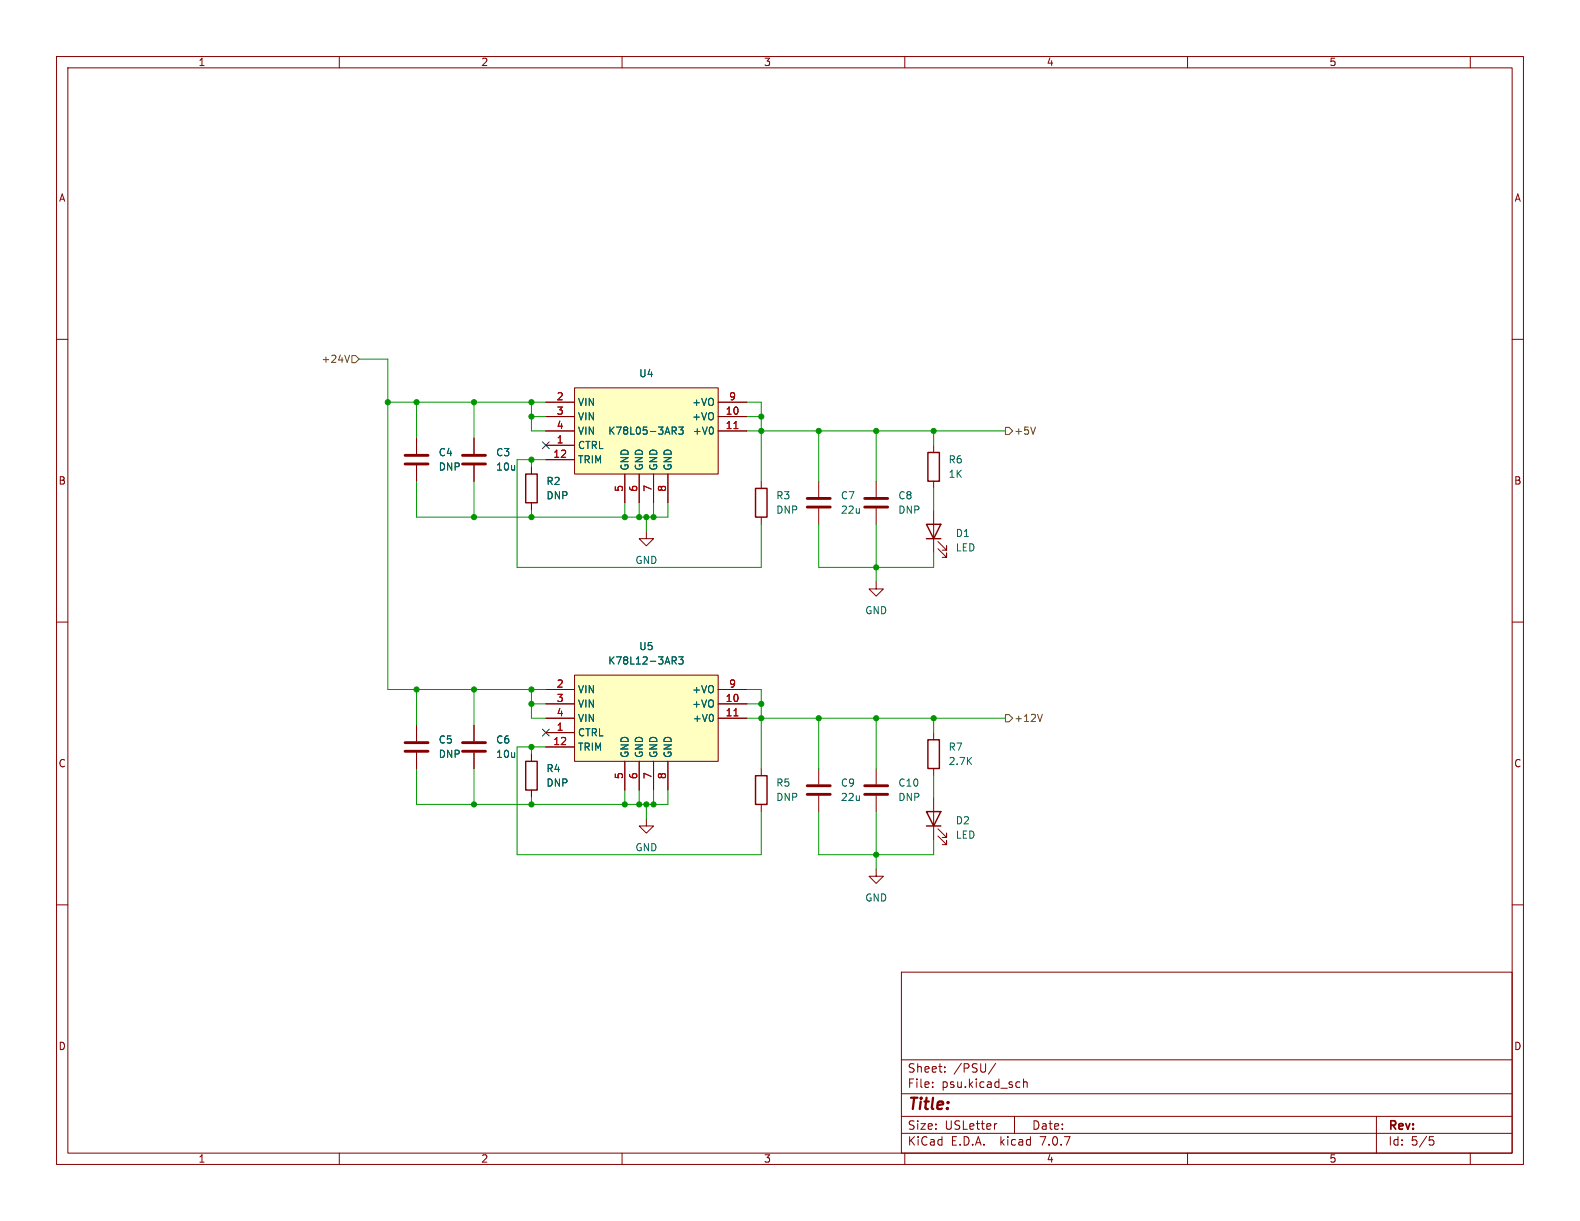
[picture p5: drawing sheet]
<svg xmlns="http://www.w3.org/2000/svg" width="279mm" height="216mm" viewBox="0 0 279 216" stroke-linecap="round" stroke-linejoin="round" font-family="sans-serif">
<g fill="none" stroke="#840000" stroke-width=".18">
<path d="M10 10h259.4v195.9h-259.4zM12 12h255.4v191.9h-255.4zM60 10v2M110 10v2M160 10v2M210 10v2M260 10v2M10 60h2M267.4 60h2M73.7 77.5v2.8M83.8 77.5v2.8M96.5 78.7h5.1"/>
<path d="M96.5 73.7h5.1M96.5 76.2h5.1M96.5 71.1h5.1M101.6 68.6h25.4v15.2h-25.4zM127 73.7h5.1M127 76.2h5.1M127 71.1h5.1M165.1 78.7v1.3M73.7 82.3v2.8M83.8 82.3v2.8M94 82.6v1.2M94 88.9v1.3"/>
<path d="M96.5 81.3h5.1M110.5 83.8v5.1M113 83.8v5.1M114.3 94v1.3h1.3l-1.3 1.2-1.3-1.2h1.3M115.6 83.8v5.1M118.1 83.8v5.1M134.6 85.1v1.3M134.6 91.4v1.3M144.8 85.1v2.8M144.8 89.9v2.8M154.9 85.1v2.8M154.9 89.9v2.8"/>
<path d="M165.1 85.1v1.3M165.1 90.2v7.6M165.9 97l1.5 1.6v-.8v.8h-.8M165.9 95.8l1.5 1.5v-.8v.8h-.8M10 110h2M101.6 119.4h25.4v15.2h-25.4zM154.9 102.9v1.2h1.3l-1.3 1.3-1.2-1.3h1.2M267.4 110h2M73.7 128.3v2.8M73.7 133.1v2.8M83.8 128.3v2.8M83.8 133.1v2.8"/>
<path d="M94 133.4v1.2M94 139.7v1.3M96.5 129.5h5.1M96.5 124.5h5.1M96.5 127h5.1M96.5 132.1h5.1M96.5 121.9h5.1M110.5 134.6v5.1M113 134.6v5.1M115.6 134.6v5.1M118.1 134.6v5.1M127 124.5h5.1"/>
<path d="M127 127h5.1M127 121.9h5.1M134.6 135.9v1.3M144.8 135.9v2.8M154.9 135.9v2.8M165.1 129.5v1.3M165.1 135.9v1.3M10 160h2M114.3 144.8v1.3h1.3l-1.3 1.2-1.3-1.2h1.3M134.6 142.2v1.3M144.8 140.7v2.8M154.9 153.7v1.2h1.3l-1.3 1.3-1.2-1.3h1.2"/>
<path d="M154.9 140.7v2.8M165.1 141v7.6M165.9 147.8l1.5 1.6v-.8v.8h-.8M165.9 146.6l1.5 1.5v-.8v.8h-.8M267.4 160h2M159.4 171.9h108v32h-108zM159.4 197.4h108M159.4 193.4h108M159.4 187.4h108M164.9 192.1v.2M164.9 191.4v.1M167.1 189.4v.2"/>
<path d="M167.1 188.7v.1M176.1 188l-1.3 1.9M176.3 198.7l-.3 .1M179.4 197.4v3M180.2 191.3l.2 .1M180.4 192.2l-.2 .1M181 190.8v1.5M181 191.4l.2-.1 .4 .1v.9M243.4 197.4v6.5M60 203.9v2M110 203.9v2M159.4 200.4h108"/>
<path d="M160 203.9v2M210 203.9v2M252.8 201h.7M252.9 201.6h.4l.3 .2-.2 .6-.5 .1M260 203.9v2"/>
</g>
<g fill="#ffffc2" stroke="#ffffc2" stroke-width=".18">
<path d="M101.6 68.6h25.4v15.2h-25.4z"/>
<path d="M101.6 119.4h25.4v15.2h-25.4z"/>
</g>
<path d="M129.8 75.8h.7M129.8 126.6h.7" fill="none" stroke="#a90000" stroke-width=".18"/>
<path d="M118.9 75.5h.4l.3 .3-.1 .3-.6 .1M119.2 76.2l.4 .6M120 75.5h.8l-.4 .5 .3 .1v.6l-.1 .1-.6-.1M118.9 116.1h.4l.3 .3-.1 .4h-.6M119.2 116.8l.4 .6M120 116.1h.8l-.4 .5 .3 .2v.5l-.1 .1-.6-.1" fill="none" stroke="#006464" stroke-width=".18"/>
<path d="M93 83.8h2v5.1h-2zM133.6 86.4h2v5h-2zM163.8 92.7h2.6l-1.3 2.6zM163.8 95.3h2.6M164.1 80h2v5.1h-2zM93 134.6h2v5.1h-2zM133.6 137.2h2v5h-2zM164.1 130.8h2v5.1h-2zM163.8 143.5h2.6l-1.3 2.6zM163.8 146.1h2.6" fill="none" stroke="#840000" stroke-width=".25"/>
<g fill="none" stroke="#840000" stroke-width=".51">
<path d="M71.6 82h4.1M71.6 80.5h4.1M81.8 82h4.1M81.8 80.5h4.1M142.7 89.7h4.1M142.7 88.1h4.1M152.9 89.7h4.1M152.9 88.1h4.1M71.6 132.8h4.1M71.6 131.3h4.1M81.8 132.8h4.1M81.8 131.3h4.1"/>
<path d="M142.7 138.9h4.1M152.9 138.9h4.1M142.7 140.5h4.1M152.9 140.5h4.1"/>
</g>
<path d="M61.8 62.8l-.4 1.3M62.2 62.9h.7l.6 .6-.6 .6h-.7zM177.8 75.6h.6l.7 .6-.7 .6h-.6zM183.1 75.5l-.4 1.3M177.8 126.4h.6l.7 .6-.7 .6h-.6zM184.3 126.3l-.4 1.3" fill="none" stroke="#725600" stroke-width=".18"/>
<g fill="none" stroke="#009600" stroke-width=".18">
<path d="M63.5 63.5h5.1v58.4h27.9M68.6 71.1h27.9M73.7 71.1v6.4M83.8 71.1v6.4M94 73.7h2.5M94 71.1v5.1h2.5M132.1 73.7h2.5M132.1 76.2h45.7M132.1 71.1h2.5v14M144.8 76.2v8.9M154.9 76.2v8.9M165.1 76.2v2.5"/>
<path d="M73.7 85.1v6.3h44.4v-2.5M83.8 85.1v6.3M94 81.3v1.3M94 90.2v1.2M96.5 81.3h-5.1v19h43.2v-7.6M110.5 88.9v2.5M113 88.9v2.5M114.3 91.4v2.6M115.6 88.9v2.5M144.8 92.7v7.6h20.3v-2.5M154.9 92.7v10.2M165.1 86.4v3.8"/>
<path d="M73.7 121.9v6.4M73.7 135.9v6.3h44.4v-2.5M83.8 121.9v6.4M83.8 135.9v6.3M94 121.9v5.1h2.5M94 132.1v1.3M94 124.5h2.5M96.5 132.1h-5.1v19h43.2v-7.6M110.5 139.7v2.5M113 139.7v2.5M115.6 139.7v2.5M132.1 121.9h2.5v14"/>
<path d="M132.1 127h45.7M132.1 124.5h2.5M144.8 127v8.9M154.9 127v8.9M165.1 127v2.5M165.1 137.2v3.8M94 141v1.2M114.3 142.2v2.6M144.8 143.5v7.6h20.3v-2.5M154.9 143.5v10.2"/>
</g>
<path d="M95.9 78.1l1.2 1.2M97.1 78.1l-1.2 1.2M95.9 128.9l1.2 1.2M97.1 128.9l-1.2 1.2" fill="none" stroke="#000084" stroke-width=".18"/>
<g fill="#009600" stroke="#009600" stroke-width=".18">
<circle cx="68.6" cy="71.1" r=".46"/>
<circle cx="94" cy="73.7" r=".46"/>
<circle cx="83.8" cy="71.1" r=".46"/>
<circle cx="83.8" cy="91.4" r=".46"/>
<circle cx="73.7" cy="71.1" r=".46"/>
<circle cx="94" cy="91.4" r=".46"/>
<circle cx="94" cy="81.3" r=".46"/>
<circle cx="114.3" cy="91.4" r=".46"/>
<circle cx="115.6" cy="91.4" r=".46"/>
<circle cx="113" cy="91.4" r=".46"/>
<circle cx="110.5" cy="91.4" r=".46"/>
<circle cx="94" cy="71.1" r=".46"/>
<circle cx="94" cy="132.1" r=".46"/>
<circle cx="94" cy="142.2" r=".46"/>
<circle cx="83.8" cy="142.2" r=".46"/>
<circle cx="94" cy="121.9" r=".46"/>
<circle cx="94" cy="124.5" r=".46"/>
<circle cx="73.7" cy="121.9" r=".46"/>
<circle cx="83.8" cy="121.9" r=".46"/>
<circle cx="113" cy="142.2" r=".46"/>
<circle cx="110.5" cy="142.2" r=".46"/>
<circle cx="115.6" cy="142.2" r=".46"/>
<circle cx="114.3" cy="142.2" r=".46"/>
<circle cx="134.6" cy="127" r=".46"/>
<circle cx="134.6" cy="124.5" r=".46"/>
<circle cx="134.6" cy="76.2" r=".46"/>
<circle cx="134.6" cy="73.7" r=".46"/>
<circle cx="154.9" cy="100.3" r=".46"/>
<circle cx="144.8" cy="76.2" r=".46"/>
<circle cx="154.9" cy="76.2" r=".46"/>
<circle cx="165.1" cy="76.2" r=".46"/>
<circle cx="144.8" cy="127" r=".46"/>
<circle cx="154.9" cy="127" r=".46"/>
<circle cx="154.9" cy="151.1" r=".46"/>
<circle cx="165.1" cy="127" r=".46"/>
</g>
<text font-size="2.8" fill="#840000" x="160.4" y="196.8">Title:</text>
<g font-size="2.1" fill="#840000">
<text x="160.4" y="189.9">Sheet:</text>
<text x="168.6" y="189.9">/PSU/</text>
<text x="160.4" y="192.6">File:</text>
<text x="166.5" y="192.6">psu.kicad_sch</text>
<text x="160.4" y="202.8">KiCad</text>
<text x="160.4" y="200">Size:</text>
<text x="167.1" y="200">USLetter</text>
<text x="168.1" y="202.8">E.D.A.</text>
<text x="177" y="202.8">kicad</text>
<text x="182.4" y="200">Date:</text>
<text x="184.2" y="202.8">7.0.7</text>
<text x="245.4" y="200.2">Rev:</text>
<text x="245.4" y="202.8">Id:</text>
<text x="249.5" y="202.8">5/5</text>
</g>
<g font-size="1.8" fill="#840000">
<text x="35" y="11.9">1</text>
<text x="85" y="11.9">2</text>
<text x="135" y="11.9">3</text>
<text x="185" y="11.9">4</text>
<text x="235" y="11.9">5</text>
<text x="10.3" y="35.9">A</text>
<text x="267.7" y="35.9">A</text>
<text x="10.3" y="85.9">B</text>
<text x="267.7" y="85.9">B</text>
<text x="10.3" y="135.9">C</text>
<text x="267.7" y="135.9">C</text>
<text x="10.3" y="185.9">D</text>
<text x="267.7" y="185.9">D</text>
<text x="35" y="205.8">1</text>
<text x="85" y="205.8">2</text>
<text x="135" y="205.8">3</text>
<text x="185" y="205.8">4</text>
<text x="235" y="205.8">5</text>
</g>
<g font-size="1.8" fill="#725600">
<text x="56.8" y="64.4">+24V</text>
<text x="179.3" y="77.1">+5V</text>
<text x="179.3" y="127.9">+12V</text>
</g>
<g font-size="1.8" fill="#a90000">
<text x="98.4" y="70.9">2</text>
<text x="128.8" y="70.9">9</text>
<text x="98.4" y="73.4">3</text>
<text x="98.4" y="75.9">4</text>
<text x="128.2" y="73.4">10</text>
<text x="128.2" y="75.9">11</text>
<text x="97.7" y="81">12</text>
<text x="98.4" y="78.5">1</text>
<text x="110.2" y="87.1" transform="rotate(-90 110.2 87.1)">5</text>
<text x="112.8" y="87.1" transform="rotate(-90 112.8 87.1)">6</text>
<text x="115.3" y="87.1" transform="rotate(-90 115.3 87.1)">7</text>
<text x="117.9" y="87.1" transform="rotate(-90 117.9 87.1)">8</text>
<text x="98.4" y="121.7">2</text>
<text x="98.4" y="124.2">3</text>
<text x="128.2" y="124.2">10</text>
<text x="128.8" y="121.7">9</text>
<text x="97.7" y="131.8">12</text>
<text x="98.4" y="129.3">1</text>
<text x="98.4" y="126.7">4</text>
<text x="128.2" y="126.7">11</text>
<text x="110.2" y="137.9" transform="rotate(-90 110.2 137.9)">5</text>
<text x="112.8" y="137.9" transform="rotate(-90 112.8 137.9)">6</text>
<text x="115.3" y="137.9" transform="rotate(-90 115.3 137.9)">7</text>
<text x="117.9" y="137.9" transform="rotate(-90 117.9 137.9)">8</text>
</g>
<g font-size="1.8" fill="#006464">
<text x="102.1" y="72">VIN</text>
<text x="112.9" y="66.9">U4</text>
<text x="122.3" y="72">+VO</text>
<text x="102.1" y="74.5">VIN</text>
<text x="102.1" y="77.1">VIN</text>
<text x="107.5" y="77.1">K78L05-3AR3</text>
<text x="122.3" y="74.5">+VO</text>
<text x="122.4" y="77.1">+V0</text>
<text x="77.5" y="80.9">C4</text>
<text x="77.5" y="83.4">DNP</text>
<text x="87.6" y="80.9">C3</text>
<text x="87.6" y="83.4">10u</text>
<text x="102.1" y="79.6">CTRL</text>
<text x="102.1" y="82.1">TRIM</text>
<text x="111.4" y="83.3" transform="rotate(-90 111.4 83.3)">GND</text>
<text x="113.9" y="83.3" transform="rotate(-90 113.9 83.3)">GND</text>
<text x="116.4" y="83.3" transform="rotate(-90 116.4 83.3)">GND</text>
<text x="119" y="83.3" transform="rotate(-90 119 83.3)">GND</text>
<text x="167.6" y="82.1">R6</text>
<text x="96.5" y="86">R2</text>
<text x="96.5" y="88.5">DNP</text>
<text x="137.2" y="88.5">R3</text>
<text x="148.6" y="88.5">C7</text>
<text x="158.8" y="88.5">C8</text>
<text x="167.6" y="84.7">1K</text>
<text x="137.2" y="91">DNP</text>
<text x="148.6" y="91">22u</text>
<text x="158.8" y="91">DNP</text>
<text x="168.9" y="95.2">D1</text>
<text x="112.3" y="99.9">GND</text>
<text x="168.9" y="97.7">LED</text>
<text x="152.9" y="108.8">GND</text>
<text x="107.5" y="117.7">K78L12-3AR3</text>
<text x="112.9" y="115.2">U5</text>
<text x="102.1" y="122.8">VIN</text>
<text x="102.1" y="125.3">VIN</text>
<text x="122.3" y="125.3">+VO</text>
<text x="122.3" y="122.8">+VO</text>
<text x="77.5" y="131.7">C5</text>
<text x="87.6" y="131.7">C6</text>
<text x="102.1" y="130.4">CTRL</text>
<text x="102.1" y="127.9">VIN</text>
<text x="122.4" y="127.9">+V0</text>
<text x="77.5" y="134.2">DNP</text>
<text x="87.6" y="134.2">10u</text>
<text x="96.5" y="136.8">R4</text>
<text x="102.1" y="132.9">TRIM</text>
<text x="111.4" y="134.1" transform="rotate(-90 111.4 134.1)">GND</text>
<text x="113.9" y="134.1" transform="rotate(-90 113.9 134.1)">GND</text>
<text x="116.4" y="134.1" transform="rotate(-90 116.4 134.1)">GND</text>
<text x="119" y="134.1" transform="rotate(-90 119 134.1)">GND</text>
<text x="167.6" y="132.9">R7</text>
<text x="167.6" y="135.5">2.7K</text>
<text x="96.5" y="139.3">DNP</text>
<text x="137.2" y="139.3">R5</text>
<text x="137.2" y="141.8">DNP</text>
<text x="148.6" y="139.3">C9</text>
<text x="148.6" y="141.8">22u</text>
<text x="158.8" y="141.8">DNP</text>
<text x="158.8" y="139.3">C10</text>
<text x="168.9" y="146">D2</text>
<text x="168.9" y="148.5">LED</text>
<text x="112.3" y="150.7">GND</text>
<text x="152.9" y="159.6">GND</text>
</g>
</svg>
